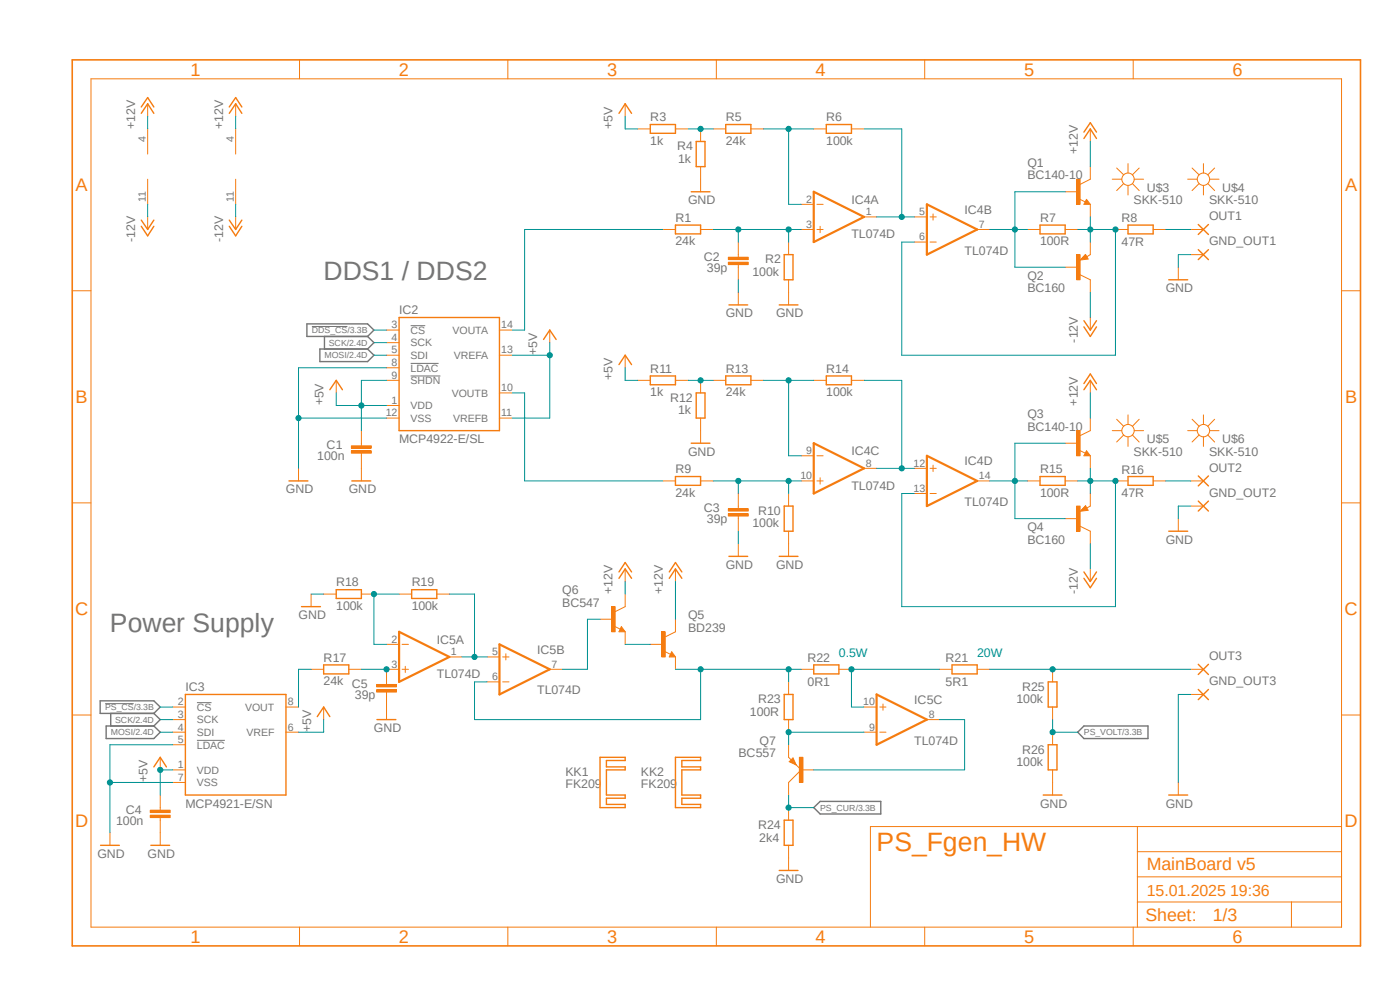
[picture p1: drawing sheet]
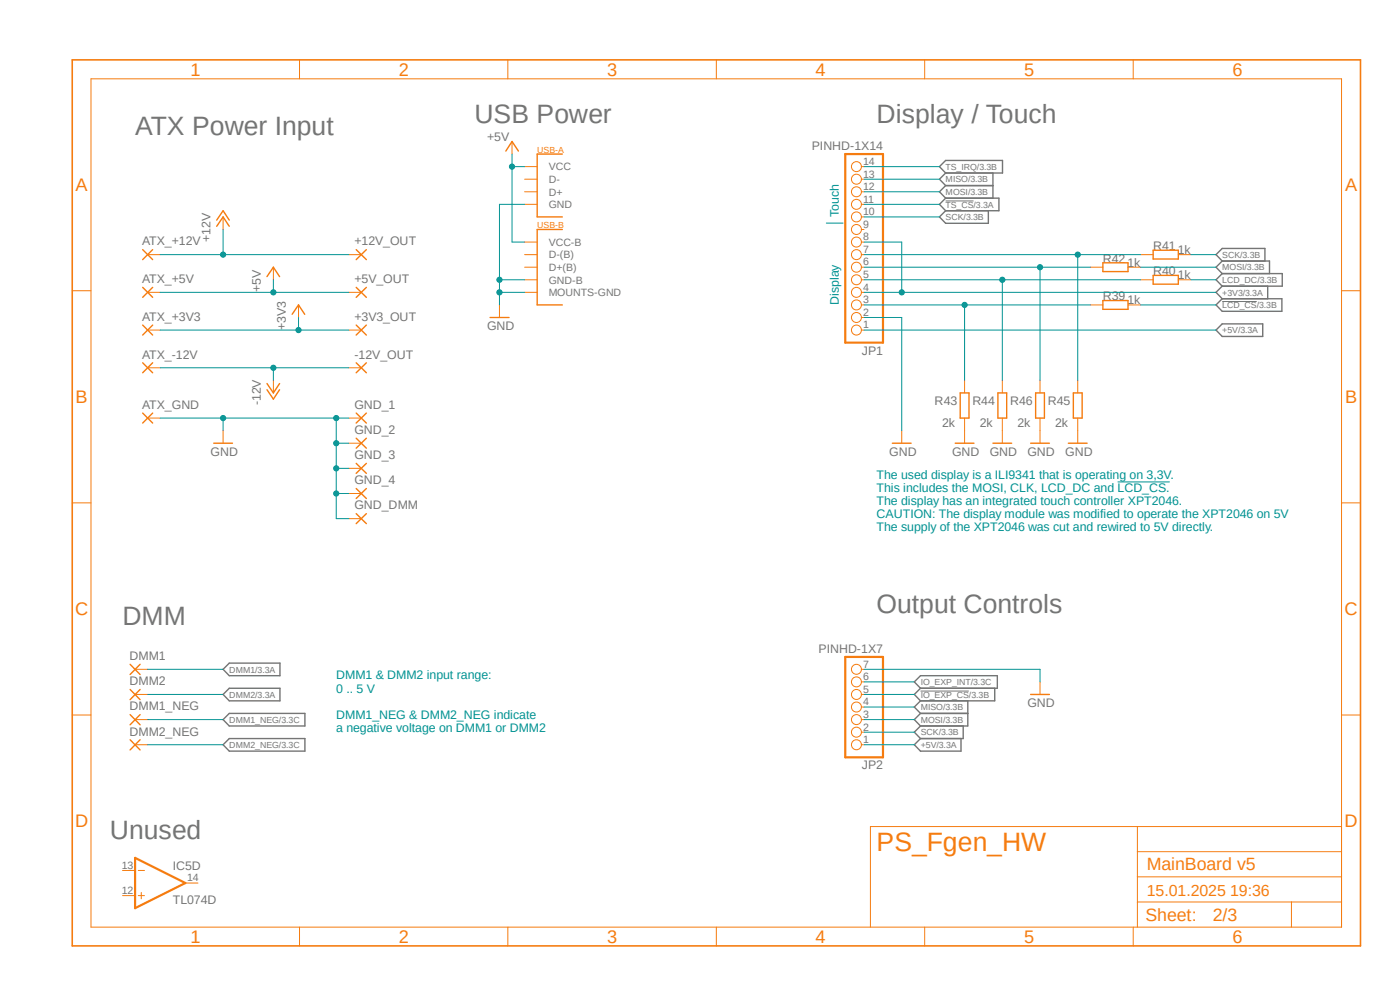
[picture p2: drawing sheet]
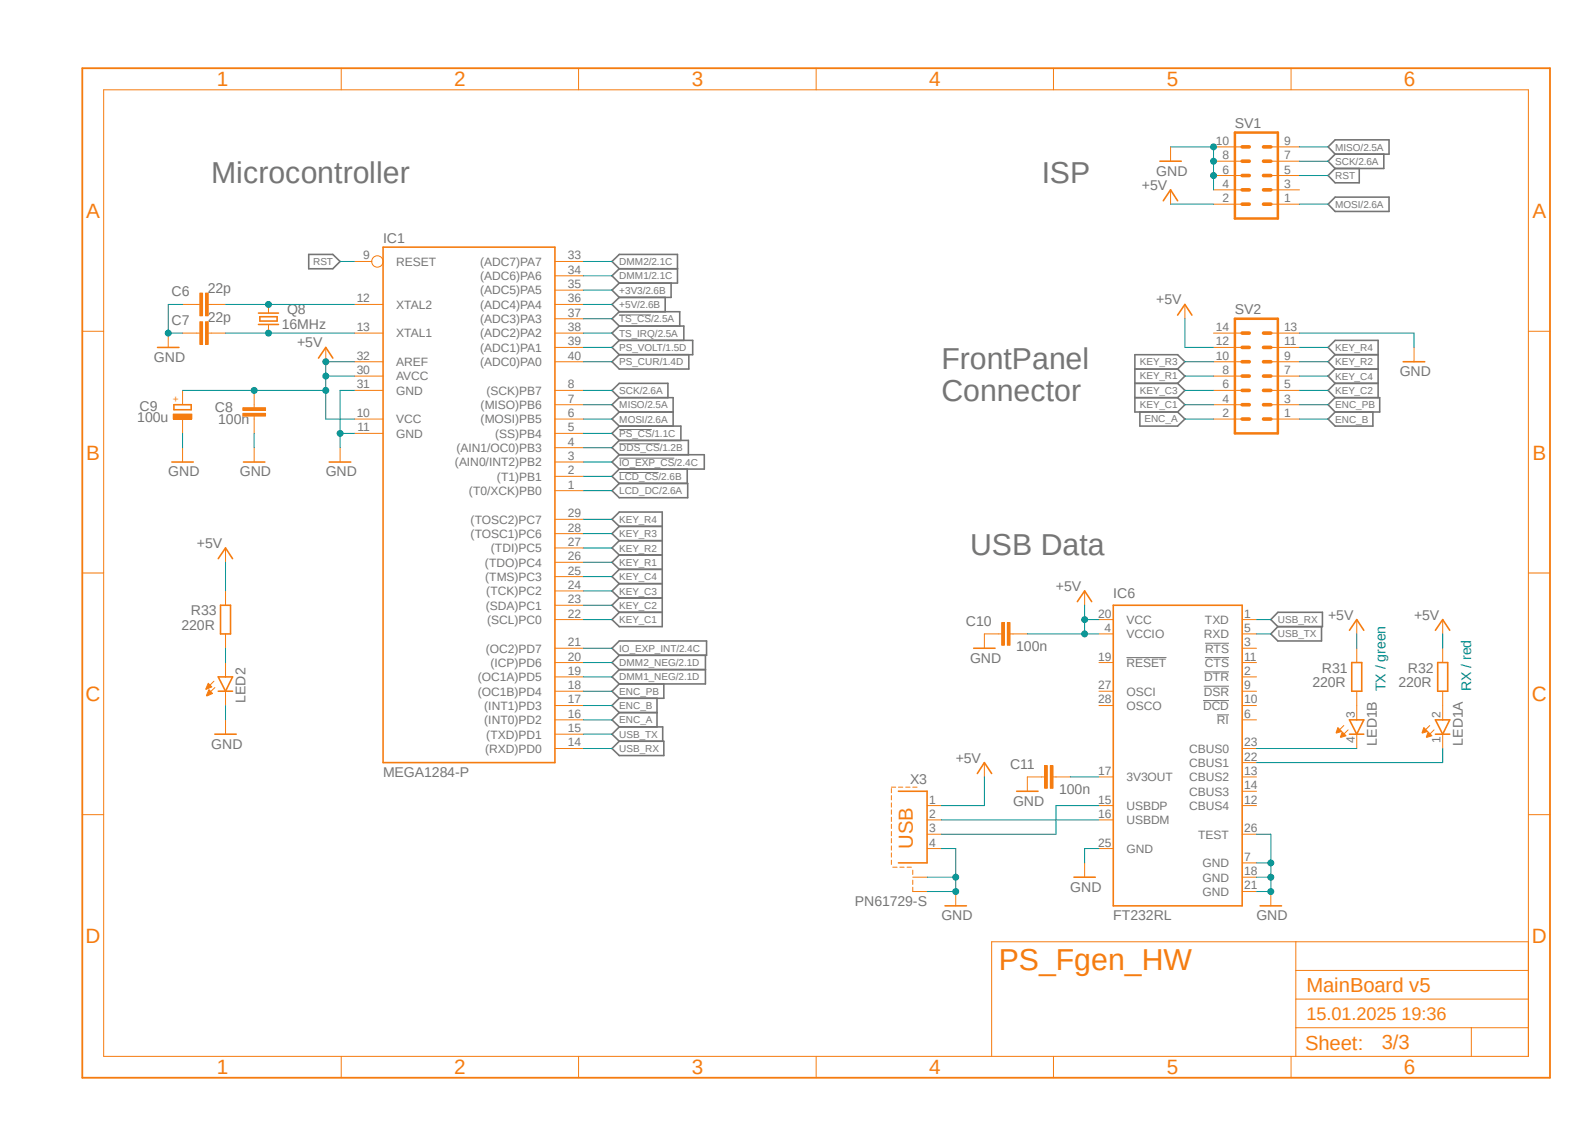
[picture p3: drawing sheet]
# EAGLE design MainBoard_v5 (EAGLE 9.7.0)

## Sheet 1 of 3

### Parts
C1  100n  C-EUC0805  [C0805]
C2  39p  C-EUC0805  [C0805]
C3  39p  C-EUC0805  [C0805]
C4  100n  C-EUC0805  [C0805]
C5  39p  C-EUC0805  [C0805]
GND_OUT1  2,54/1,0  [2,54/1,0]
GND_OUT2  2,54/1,0  [2,54/1,0]
GND_OUT3  2,54/1,0  [2,54/1,0]
IC2  MCP4922-E/SL  [SO14]
IC3  MCP4921-E/SN  [SO08]
IC4  TL074D  [SO14]
IC5  TL074D  [SO14]
KK1  FK209  [FK209]
KK2  FK209  [FK209]
OUT1  2,54/1,0  [2,54/1,0]
OUT2  2,54/1,0  [2,54/1,0]
OUT3  2,54/1,0  [2,54/1,0]
Q1  BC140-10  [TO39]
Q2  BC160  [TO39]
Q3  BC140-10  [TO39]
Q4  BC160  [TO39]
Q5  BD239  BD239TO220BV  [CB-274]
Q6  BC547  [TO92]
Q7  BC557  [SOT54A]
R1  24k  R-EU_R0805  [R0805]
R2  100k  R-EU_R0805  [R0805]
R3  1k  R-EU_R0805  [R0805]
R4  1k  R-EU_R0805  [R0805]
R5  24k  R-EU_R0805  [R0805]
R6  100k  R-EU_R0805  [R0805]
R7  100R  R-EU_R0805  [R0805]
R8  47R  R-EU_0411/15  [0411/15]
R9  24k  R-EU_R0805  [R0805]
R10  100k  R-EU_R0805  [R0805]
R11  1k  R-EU_R0805  [R0805]
R12  1k  R-EU_R0805  [R0805]
R13  24k  R-EU_R0805  [R0805]
R14  100k  R-EU_R0805  [R0805]
R15  100R  R-EU_R0805  [R0805]
R16  47R  R-EU_0411/15  [0411/15]
R17  24k  R-EU_R0805  [R0805]
R18  100k  R-EU_R0805  [R0805]
R19  100k  R-EU_R0805  [R0805]
R21  5R1  R-EU_0411/15  [0411/15]
R22  0R1  R-EU_0411/15  [0411/15]
R23  100R  R-EU_R0805  [R0805]
R24  2k4  R-EU_R0805  [R0805]
R25  100k  R-EU_R0805  [R0805]
R26  100k  R-EU_R0805  [R0805]
U$3  SKK-510  [SKK]
U$4  SKK-510  [SKK]
U$5  SKK-510  [SKK]
U$6  SKK-510  [SKK]

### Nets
!DDS_CS: IC2.3(!CS) ; also sheet 3
!PS_CS: IC3.2(!CS) ; also sheet 3
+5V: C1.2 C4.2 IC2.1(VDD) IC2.9(!SHDN) IC2.11(VREFB) IC2.13(VREFA) IC3.1(VDD) IC3.6(VREF) R3.1 R11.1 ; also sheet 2,3
+12V: IC4.4(P:V+) IC5.4(P:V+) Q1.3(C) Q3.3(C) Q5.T2(C) Q6.3(C) ; also sheet 2
-12V: IC4.11(P:V-) IC5.11(P:V-) Q2.3(C) Q4.3(C) ; also sheet 2
GND: C1.1 C2.1 C3.1 C4.1 C5.1 GND_OUT1.1(P) GND_OUT2.1(P) GND_OUT3.1(P) IC2.8(!LDAC) IC2.12(VSS) IC3.5(!LDAC) IC3.7(VSS) R2.1 R4.1 R10.1 R12.1 R18.1 R24.1 R26.1 ; also sheet 2,3
MOSI: IC2.5(SDI) IC3.4(SDI) ; also sheet 2,3
N$1: IC2.14(VOUTA) R1.1
N$2: C2.2 IC4.3(A:+IN) R1.2 R2.2
N$3: R3.2 R4.2 R5.1
N$4: IC4.2(A:-IN) R5.2 R6.1
N$5: IC4.7(B:OUT) Q1.2(B) Q2.2(B) R7.1
N$6: IC4.1(A:OUT) IC4.5(B:+IN) R6.2
N$7: IC4.6(B:-IN) Q1.1(E) Q2.1(E) R7.2 R8.1
N$8: R11.2 R12.2 R13.1
N$9: IC4.9(C:-IN) R13.2 R14.1
N$10: C3.2 IC4.10(C:+IN) R9.2 R10.2
N$11: IC4.8(C:OUT) IC4.12(D:+IN) R14.2
N$12: IC2.10(VOUTB) R9.1
N$13: IC4.14(D:OUT) Q3.2(B) Q4.2(B) R15.1
N$14: IC4.13(D:-IN) Q3.1(E) Q4.1(E) R15.2 R16.1
N$15: IC3.8(VOUT) R17.1
N$16: C5.2 IC5.3(A:+IN) R17.2
N$17: IC5.2(A:-IN) R18.2 R19.1
N$18: IC5.6(B:-IN) Q5.G(E) R22.1 R23.2
N$19: IC5.1(A:OUT) IC5.5(B:+IN) R19.2
N$20: Q5.T1(B) Q6.1(E)
N$22: OUT3.1(P) R21.2 R25.2
N$23: IC5.9(C:-IN) Q7.E R23.1
N$25: IC5.8(C:OUT) Q7.B
N$31: OUT2.1(P) R16.2
N$32: OUT1.1(P) R8.2
N$38: IC5.7(B:OUT) Q6.2(B)
N$39: IC5.10(C:+IN) R21.1 R22.2
PS_CUR: Q7.C R24.2 ; also sheet 3
PS_VOLT: R25.1 R26.2 ; also sheet 3
SCK: IC2.4(SCK) IC3.3(SCK) ; also sheet 2,3

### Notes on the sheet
- DDS1 / DDS2
- Power Supply
- 0.5W | 20W
- PS_Fgen_HW

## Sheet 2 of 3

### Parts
+3V3_OUT  2,54/1,0  [2,54/1,0]
+5V_OUT  2,54/1,0  [2,54/1,0]
+12V_OUT  2,54/1,0  [2,54/1,0]
-12V_OUT  2,54/1,0  [2,54/1,0]
ATX_+3V3  2,54/1,0  [2,54/1,0]
ATX_+5V  2,54/1,0  [2,54/1,0]
ATX_+12V  2,54/1,0  [2,54/1,0]
ATX_-12V  2,54/1,0  [2,54/1,0]
ATX_GND  2,54/1,0  [2,54/1,0]
DMM1  2,54/1,0  [2,54/1,0]
DMM1_NEG  2,54/1,0  [2,54/1,0]
DMM2  2,54/1,0  [2,54/1,0]
DMM2_NEG  2,54/1,0  [2,54/1,0]
GND_1  2,54/1,0  [2,54/1,0]
GND_2  2,54/1,0  [2,54/1,0]
GND_3  2,54/1,0  [2,54/1,0]
GND_4  2,54/1,0  [2,54/1,0]
GND_DMM  2,54/1,0  [2,54/1,0]
JP1  PINHD-1X14  [1X14]
JP2  PINHD-1X7  [1X07]
R39  1k  R-EU_R0805  [R0805]
R40  1k  R-EU_R0805  [R0805]
R41  1k  R-EU_R0805  [R0805]
R42  1k  R-EU_R0805  [R0805]
R43  2k  R-EU_R0805  [R0805]
R44  2k  R-EU_R0805  [R0805]
R45  2k  R-EU_R0805  [R0805]
R46  2k  R-EU_R0805  [R0805]
U$2  DUAL-PORT-USB-REC  [DUAL-PORT-USB]

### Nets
!IO_EXP_CS: JP2.5 ; also sheet 3
!LCD_CS: R39.2 ; also sheet 3
!LCD_CS_3V3: JP1.3 R39.1 R43.1
!TS_CS: JP1.11 ; also sheet 3
+3V3: +3V3_OUT.1(P) ATX_+3V3.1(P) JP1.4 JP1.8 ; also sheet 3
+5V: +5V_OUT.1(P) ATX_+5V.1(P) JP1.1 JP2.1 U$2.P$10(VCC-B) U$2.P$12(VCC) ; also sheet 1,3
+12V: +12V_OUT.1(P) ATX_+12V.1(P) ; also sheet 1
-12V: -12V_OUT.1(P) ATX_-12V.1(P) ; also sheet 1
DMM1: DMM1.1(P) ; also sheet 3
DMM1_NEG: DMM1_NEG.1(P) ; also sheet 3
DMM2: DMM2.1(P) ; also sheet 3
DMM2_NEG: DMM2_NEG.1(P) ; also sheet 3
GND: ATX_GND.1(P) GND_1.1(P) GND_2.1(P) GND_3.1(P) GND_4.1(P) GND_DMM.1(P) JP1.2 JP2.7 R43.2 R44.2 R45.2 R46.2 U$2.GND(MOUNTS-GND) U$2.P$2(MOUNTS-GND) U$2.P$3(MOUNTS-GND) U$2.P$4(MOUNTS-GND) U$2.P$9(GND-B) U$2.P$11(GND) ; also sheet 1,3
IO_EXP_INT: JP2.6 ; also sheet 3
LCD_DC: R40.2 ; also sheet 3
MISO: JP1.13 JP2.4 ; also sheet 3
MOSI: JP1.12 JP2.3 R42.2 ; also sheet 1,3
MOSI_3V3: JP1.6 R42.1 R46.1
N$21: JP1.5 R40.1 R44.1
SCK: JP1.10 JP2.2 R41.2 ; also sheet 1,3
SCK_3V3: JP1.7 R41.1 R45.1
TS_IRQ: JP1.14 ; also sheet 3
Unconnected: IC5.12(D:+IN) IC5.13(D:-IN) IC5.14(D:OUT) JP1.9 U$2.P$5(D-(B)) U$2.P$6(D+(B)) U$2.P$7(D-) U$2.P$8(D+)

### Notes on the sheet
- USB Power | Display / Touch
- ATX Power Input
- Touch
- Display
- The used display is a ILI9341 that is operating on 3,3V.
  This includes the MOSI, CLK, LCD_DC and !LCD_CS.
  The display has an integrated touch controller XPT2046.
  CAUTION: The display module was modified to operate the XPT2046 on 5V!
  The supply of the XPT2046 was cut and rewired to 5V directly.
- Output Controls
- DMM
- DMM1 & DMM2 input range:
  0 .. 5 V
  
  DMM1_NEG & DMM2_NEG indicate
  a negative voltage on DMM1 or DMM2
- Unused
- PS_Fgen_HW

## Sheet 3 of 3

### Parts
C6  22p  C-EUC0805  [C0805]
C7  22p  C-EUC0805  [C0805]
C8  100n  C-EUC0805  [C0805]
C9  100u  CPOL-EUD  [PANASONIC_D]
C10  100n  C-EUC0805  [C0805]
C11  100n  C-EUC0805  [C0805]
IC1  MEGA1284-P  MEGA16-P  [DIL40]
IC6  FT232RL  [SSOP28]
LED1  TOPLED-2--  [P-LCC-4-2]
LED2  LEDCHIP-LED0805  [CHIP-LED0805]
Q8  16MHz  CRYSTALHC49S  [HC49/S]
R31  220R  R-EU_R0805  [R0805]
R32  220R  R-EU_R0805  [R0805]
R33  220R  R-EU_R0805  [R0805]
SV1  ML10  [ML10]
SV2  ML14  [ML14]
X3  PN61729-S  [PN61729-S]

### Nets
!DDS_CS: IC1.4((AIN1/OC0)PB3) ; also sheet 1
!IO_EXP_CS: IC1.3((AIN0/INT2)PB2) ; also sheet 2
!LCD_CS: IC1.2((T1)PB1) ; also sheet 2
!PS_CS: IC1.5((SS)PB4) ; also sheet 1
!TS_CS: IC1.37((ADC3)PA3) ; also sheet 2
+3V3: IC1.35((ADC5)PA5) ; also sheet 2
+5V: C8.2 C9.+ C10.1 IC1.10(VCC) IC1.30(AVCC) IC1.32(AREF) IC1.36((ADC4)PA4) IC6.4(VCCIO) IC6.20(VCC) R31.2 R32.2 R33.2 SV1.2 SV2.12 X3.1 ; also sheet 1,2
DMM1: IC1.34((ADC6)PA6) ; also sheet 2
DMM1_NEG: IC1.19((OC1A)PD5) ; also sheet 2
DMM2: IC1.33((ADC7)PA7) ; also sheet 2
DMM2_NEG: IC1.20((ICP)PD6) ; also sheet 2
ENC_A: IC1.16((INT0)PD2) SV2.2
ENC_B: IC1.17((INT1)PD3) SV2.1
ENC_PB: IC1.18((OC1B)PD4) SV2.3
GND: C6.2 C7.2 C8.1 C9.- C10.2 C11.2 IC1.11(GND) IC1.31(GND) IC6.7(GND) IC6.18(GND) IC6.21(GND) IC6.25(GND) IC6.26(TEST) LED2.C SV1.4 SV1.6 SV1.8 SV1.10 SV2.13 X3.4 X3.S1 X3.S2 ; also sheet 1,2
IO_EXP_INT: IC1.21((OC2)PD7) ; also sheet 2
KEY_C1: IC1.22((SCL)PC0) SV2.4
KEY_C2: IC1.23((SDA)PC1) SV2.5
KEY_C3: IC1.24((TCK)PC2) SV2.6
KEY_C4: IC1.25((TMS)PC3) SV2.7
KEY_R1: IC1.26((TDO)PC4) SV2.8
KEY_R2: IC1.27((TDI)PC5) SV2.9
KEY_R3: IC1.28((TOSC1)PC6) SV2.10
KEY_R4: IC1.29((TOSC2)PC7) SV2.11
LCD_DC: IC1.1((T0/XCK)PB0) ; also sheet 2
MISO: IC1.7((MISO)PB6) SV1.9 ; also sheet 2
MOSI: IC1.6((MOSI)PB5) SV1.1 ; also sheet 1,2
N$24: C7.1 IC1.13(XTAL1) Q8.1
N$26: C6.1 IC1.12(XTAL2) Q8.2
N$28: C11.1 IC6.17(3V3OUT)
N$29: IC6.16(USBDM) X3.2
N$30: IC6.15(USBDP) X3.3
N$33: IC6.23(CBUS0) LED1.4(B:C)
N$34: IC6.22(CBUS1) LED1.1(A:C)
N$35: LED1.3(B:A) R31.1
N$36: LED1.2(A:A) R32.1
N$37: LED2.A R33.1
PS_CUR: IC1.40((ADC0)PA0) ; also sheet 1
PS_VOLT: IC1.39((ADC1)PA1) ; also sheet 1
RST: IC1.9(RESET) SV1.5
SCK: IC1.8((SCK)PB7) SV1.7 ; also sheet 1,2
TS_IRQ: IC1.38((ADC2)PA2) ; also sheet 2
USB_RX: IC1.14((RXD)PD0) IC6.1(TXD)
USB_TX: IC1.15((TXD)PD1) IC6.5(RXD)
Unconnected: IC6.2(!DTR) IC6.3(!RTS) IC6.6(!RI) IC6.9(!DSR) IC6.10(!DCD) IC6.11(!CTS) IC6.12(CBUS4) IC6.13(CBUS2) IC6.14(CBUS3) IC6.19(!RESET) IC6.27(OSCI) IC6.28(OSCO) SV1.3 SV2.14

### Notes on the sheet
- Microcontroller | ISP
- FrontPanel
  Connector
- USB Data
- TX / green | RX / red
- PS_Fgen_HW
